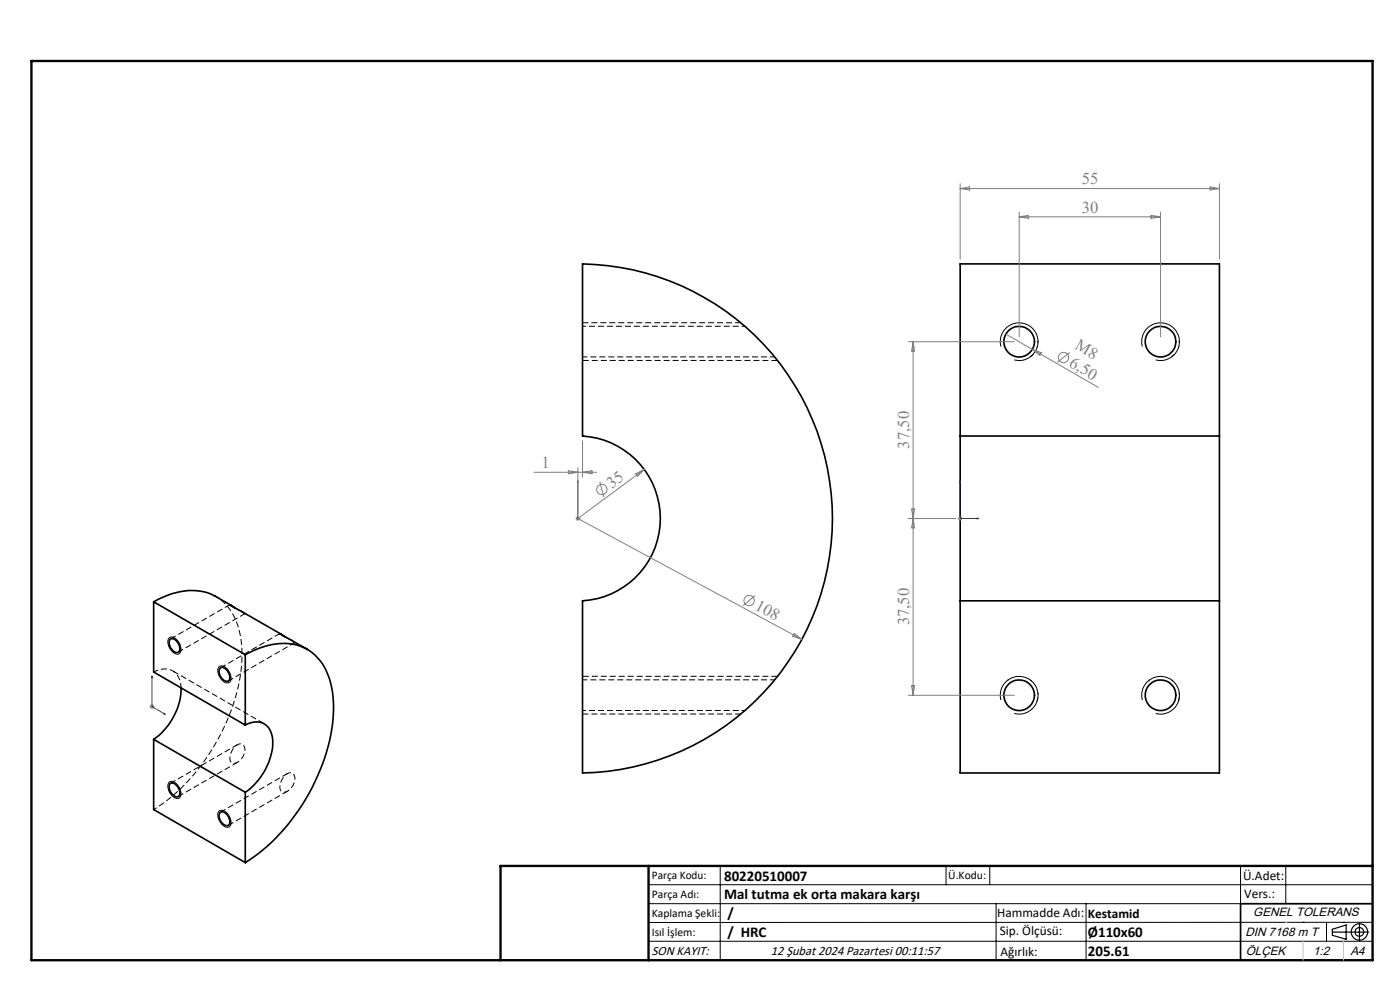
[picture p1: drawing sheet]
<svg xmlns="http://www.w3.org/2000/svg" width="297mm" height="210mm" viewBox="0 0 297 210" stroke-linecap="round" stroke-linejoin="round" font-family="sans-serif">
<path d="M123.6 75.7h40.7M164.3 144.2h-40.7" fill="none" stroke="#000" stroke-width=".21" stroke-dasharray="1.3 .6" stroke-dashoffset=".3" stroke-linecap="butt"/>
<path d="M158.1 69.2h-34.5M45.8 126.5a11.8 11.8 0 0 1 5.3 9.2 35.8 35.8 0 0 1-4.9 21.2 39.8 39.8 0 0 1-13.6 14.8M123.6 150.7h34.5M51.6 160.5a1.93 1.93 0 0 0-.2-2.6 2.29 2.29 0 0 0-2.4 1.8l-.2 .5a1.1 1.1 0 0 0 .1 1.2 1.1 1.1 0 0 0 1.1 .5l1-.7 .6-.7M62.2 166.6a1.93 1.93 0 0 0-.2-2.6 2.29 2.29 0 0 0-2.4 1.9l-.2 .4a1.1 1.1 0 0 0 .1 1.3 1.1 1.1 0 0 0 1.1 .4l1-.6 .6-.8" fill="none" stroke="#000" stroke-width=".21" stroke-dasharray="1.3 .6" stroke-dashoffset=".6" stroke-linecap="butt"/>
<g fill="none" stroke="#000" stroke-width=".35">
<path d="M123.6 56a54 54 0 0 1 53 54 54 54 0 0 1-53 54v-36.5a17.5 17.5 0 0 0 16.5-17.5 17.5 17.5 0 0 0-16.5-17.5zM203.7 92.5v35M203.7 92.5h55M203.7 92.5v-36.5h55v36.5M258.7 92.5v35M32.6 127.7a14.7 14.7 0 0 1 11.5-1.9l1.6 .7 3.3 1.9M32.6 127.7l19.4 11.2M32.6 127.7v14.8l19.4 11.3M36.1 135.6a1.69 1.69 0 0 1 2 1.4 .84 .84 0 0 1 0 1 .84 .84 0 0 1-.9 .4 2.1 2.1 0 0 1-1.1-2.8zM49.9 129l-1.1-.7 10.9 6.2M52 138.9a14.5 14.5 0 0 1 11.5-1.9 10.6 10.6 0 0 1 6.7 8 30.4 30.4 0 0 1-2.3 18.3 41.6 41.6 0 0 1-15.9 19.7M52 138.9v14.9"/>
<path d="M60.5 135.1l-1.1-.7 5.8 3.4M203.7 127.5v36.5h55v-36.5M203.7 127.5h55M32.6 156.8v14.9l19.4 11.3M32.6 156.8l19.4 11.3M38.4 145.9a13.8 13.8 0 0 1-5.8 10.9M46.6 141.8a1.02 1.02 0 0 1 1.6 .5 1.64 1.64 0 0 1 .2 2.2 2.01 2.01 0 0 1-1.8-2.7zM52 153.8a3.5 3.5 0 0 1 5.5 1.5 9.8 9.8 0 0 1-1.1 7.8 14.1 14.1 0 0 1-4.4 5M36.1 166.2a1.69 1.69 0 0 1 2 1.4 .84 .84 0 0 1 0 1 .84 .84 0 0 1-.9 .4 2.1 2.1 0 0 1-1.1-2.8zM46.7 172.3a1.41 1.41 0 0 1 1.8 1.2 .99 .99 0 0 1 .3 1 .99 .99 0 0 1-.8 .6 2.17 2.17 0 0 1-1.4-2.6zM52 168.1v14.9M291.2 191.7h-28v12"/>
<circle cx="216.2" cy="72.5" r="3.3"/>
<circle cx="246.2" cy="72.5" r="3.3"/>
<circle cx="216.2" cy="147.5" r="3.3"/>
<circle cx="246.2" cy="147.5" r="3.3"/>
</g>
<path d="M123.6 76.5h41.4M51.6 129.9l-.3-.2M62.2 136l-.3-.2M165 143.5h-41.4M213.7 144.4l.2-.2M218.6 144.2l.3 .3M243.7 144.4l.2-.2M248.6 144.2l.3 .3" fill="none" stroke="#000" stroke-width=".21" stroke-dasharray="1.3 .6" stroke-linecap="butt"/>
<path d="M157.2 68.5h-33.6M37.8 138.3l14.2-8.1M48.8 128.3l-12.6 7.2M49.9 129l2.1 1.2-.4-.3M59.4 134.4l-12.6 7.2M60.5 135.1l2.1 1.2-.4-.3M48.4 144.4l14.2-8.1M50.3 158l-14.1 8.1M123.6 151.5h33.6M37.8 168.9l12.6-7.2M48.4 175.1l12.6-7.3M60.9 164.1l-14.1 8.2" fill="none" stroke="#000" stroke-width=".21" stroke-dasharray="1.3 .6" stroke-dashoffset=".1" stroke-linecap="butt"/>
<path d="M32.6 142.5a3.6 3.6 0 0 1 5.2 1.1l.4 .9 .2 1.4" fill="none" stroke="#000" stroke-width=".21" stroke-dasharray="1.3 .6" stroke-dashoffset=".2" stroke-linecap="butt"/>
<path d="M56.1 153.5l-19.5-11.2" fill="none" stroke="#000" stroke-width=".21" stroke-dasharray="1.3 .6" stroke-dashoffset="-.1" stroke-linecap="butt"/>
<g fill="none" stroke="#808080" stroke-width=".21">
<path d="M203.7 39v16M203.7 40h55M203.7 40l2-.4v.7zM256.7 39.6l2 .4-2 .3zM258.7 39v16M216.2 45v26.5M216.2 46h30M216.2 46l2-.3v.6zM244.2 45.7l2 .3-2 .3zM246.2 45v26.5M192.7 72.5h22.5M193.7 72.5v75"/>
<path d="M193.7 72.5l.3 2h-.6zM213.4 70.9l19.6 11.3M219 74.1l1.9 .7-.3 .6zM226.9 74.8l-2.6 2.1M120.6 99.9l2 .3-2 .3zM122.6 99.2v9.8M123.6 93.5v7.7M136.7 99.6l-14.1 10.4 47.5 25.6M113.2 100.2h13.4M122.1 110h1M122.2 109.6l.7 .7M122.6 109.5v1"/>
<path d="M122.9 109.6l-.7 .7M123.6 100.2l2-.3v.6zM127.2 102.2l.9 3.2M134.9 100.5l1.8-.9-1.4 1.4zM192.7 110h10M193.4 108h.6l-.3 2zM193.7 110l.3 2h-.6zM203.2 110h1M203.3 109.6l.7 .7M203.7 109.5v1M204 109.6l-.7 .7M160.2 126.3l-2.6 2.2"/>
<path d="M168.5 134.4l1.6 1.2-1.9-.6zM31.8 149.9h.9M31.9 149.5l.7 .7M32.2 149.4v1M32.6 149.5l-.7 .7M192.7 147.5h22.5M193.4 145.5h.6l-.3 2z"/>
<circle cx="225.6" cy="75.8" r="1.09"/>
<circle cx="127.7" cy="103.8" r="1.09"/>
<circle cx="158.9" cy="127.4" r="1.1"/>
</g>
<g fill="none" stroke="#000" stroke-width=".21">
<path d="M157.1 68.5h.1M212.3 73.5a4 4 0 0 1 3.5-5 4 4 0 0 1 4.4 4.3 4 4 0 0 1-5 3.5M242.3 73.5a4 4 0 0 1 3.5-5 4 4 0 0 1 4.4 4.3 4 4 0 0 1-5 3.5M35.8 135.4a1.21 1.21 0 0 1 1.8 .4 2.2 2.2 0 0 1 .5 2.8 1.9 1.9 0 0 1-2.3-1.5l-.2-1zM46.4 141.5a1.53 1.53 0 0 1 2.2 1 1.58 1.58 0 0 1-.1 2.3 2.39 2.39 0 0 1-2.3-2.3v-.6zM157.1 151.5h.1M212.3 148.5a4 4 0 0 1 3.6-5 4 4 0 0 1 4.3 4.3 4 4 0 0 1-5 3.5M242.3 148.5a4 4 0 0 1 3.5-5 4 4 0 0 1 4.4 4.3 4 4 0 0 1-5 3.5M35.8 166a1.21 1.21 0 0 1 1.8 .5 2.2 2.2 0 0 1 .5 2.8 1.9 1.9 0 0 1-2.3-1.6l-.2-1zM46.4 172.1a1.53 1.53 0 0 1 2.2 1.1 1.58 1.58 0 0 1-.1 2.3 2.39 2.39 0 0 1-2.3-2.3v-.6zM137.6 187.7h153.6M137.6 191.7h153.6"/>
<path d="M137.6 199.7h153.6M152.8 183.7v20M200.7 183.7v4M210 183.7v4M211.3 191.7v12M230.4 191.7v12M263.2 183.7v20M272.8 183.7v8M276.4 195.6h.1M281.4 195.6v4.1M285 195.6h.1M291.2 195.6l-153.6 .1"/>
</g>
<path d="M220.2 72.3l-.2 1.4M250.2 72.3l-.2 1.4" fill="none" stroke="#000" stroke-width=".21" stroke-dasharray="1.3 .6" stroke-dashoffset=".7" stroke-linecap="butt"/>
<path d="M219.2 75.2l-.6 .5M249.2 75.2l-.6 .5" fill="none" stroke="#000" stroke-width=".21" stroke-dasharray="1.3 .6" stroke-dashoffset=".4" stroke-linecap="butt"/>
<path d="M220.2 147v.6l-.2 1.1M250.2 147v.6l-.2 1.1" fill="none" stroke="#000" stroke-width=".21" stroke-dasharray="1.3 .6" stroke-dashoffset=".9" stroke-linecap="butt"/>
<g fill="none" stroke="#000" stroke-width=".25">
<path d="M282.6 197.7h7.8M282.6 197.1l3-.9v3l-3-.8zM288.4 195.8v3.8M106.2 203.7h185"/>
<circle cx="288.4" cy="197.7" r="1.74"/>
<circle cx="288.4" cy="197.7" r=".93"/>
</g>
<path d="M122.6 109.9v.2zM122.6 102v.4v-.4M122.6 110h.1M122.6 102v8M203.7 102l.1 .4h-.2zM203.7 102v8h4M207.3 109.9l.4 .1-.4 .1zM32.2 143.4l.1 .3-.1-.1zM32.2 143.4v6.5l2.9 1.6M34.8 151.3l.3 .2-.3-.1z" fill="none" stroke="#00f" stroke-width=".21"/>
<path d="M6.7 12.9h284.5v190.8h-284.5zM137.6 183.7v20M291.2 183.7h-185v20" fill="none" stroke="#000" stroke-width=".5"/>
<path d="M276.4 199.7v4M285 199.7v4" fill="none" stroke="#c0c0c0" stroke-width=".21"/>
<path d="M272.8 195.6h.1" fill="none" stroke="#c0c0c0" stroke-width=".25"/>
<g fill="#00f">
<path d="M122.6 109.9v.2zM122.6 102v.4z"/>
<path d="M34.8 151.3l.3 .2-.3-.1zM32.2 143.4l.1 .3-.1-.1z"/>
<path d="M207.3 109.9l.4 .1-.4 .1zM203.7 102l.1 .4h-.2z"/>
</g>
<g font-size="3.5" fill="#808080">
<text x="229.5" y="39.1">55</text>
<text x="229.5" y="45.1">30</text>
<text x="226.6" y="77.7" transform="rotate(30 226.6 77.7)">6,50</text>
<text x="227.9" y="73.9" transform="rotate(30 227.9 73.9)">M8</text>
<text x="192.9" y="95.2" transform="rotate(-90 192.9 95.2)">37,50</text>
<text x="114.9" y="99.3">1</text>
<text x="129.8" y="103.6" transform="rotate(-37 129.8 103.6)">35</text>
<text x="160" y="129.2" transform="rotate(28 160 129.2)">108</text>
<text x="192.9" y="132.7" transform="rotate(-90 192.9 132.7)">37,50</text>
</g>
<g font-size="3.2">
<text x="153.6" y="190.8">Mal tutma ek orta makara karşı</text>
<text x="153.6" y="186.8">80220510007</text>
<text x="154.3" y="194.8">/</text>
<text x="154.3" y="198.8">/ HRC</text>
<text x="230.8" y="198.7">Ø110x60</text>
<text x="230.8" y="202.8">205.61</text>
</g>
<g font-size="2.8">
<text x="263.7" y="186.7">Ü.Adet:</text>
<text x="263.9" y="190.5">Vers.:</text>
<text x="211.5" y="194.5">Hammadde Adı:</text>
<text x="230.8" y="194.7">Kestamid</text>
<text x="138.3" y="202.6">SON KAYIT:</text>
<text x="163.5" y="202.6">12 Şubat 2024 Pazartesi 00:11:57</text>
<text x="212.1" y="198.4">Sip. Ölçüsü:</text>
<text x="212.2" y="202.7">Ağırlık:</text>
</g>
<g font-size="2.6">
<text x="265.9" y="194.4">GENEL TOLERANS</text>
<text x="264.2" y="198.5">DIN 7168 m T</text>
<text x="264.3" y="202.6">ÖLÇEK</text>
<text x="278.5" y="202.6">1:2</text>
<text x="286.5" y="202.6">A4</text>
</g>
<g font-size="2.5">
<text x="138.3" y="186.4">Parça Kodu:</text>
<text x="138.3" y="190.5">Parça Adı:</text>
<text x="201.2" y="186.5">Ü.Kodu:</text>
<text x="138.3" y="194.5">Kaplama Şekli:</text>
<text x="138.3" y="198.6">Isıl İşlem:</text>
</g>
</svg>
